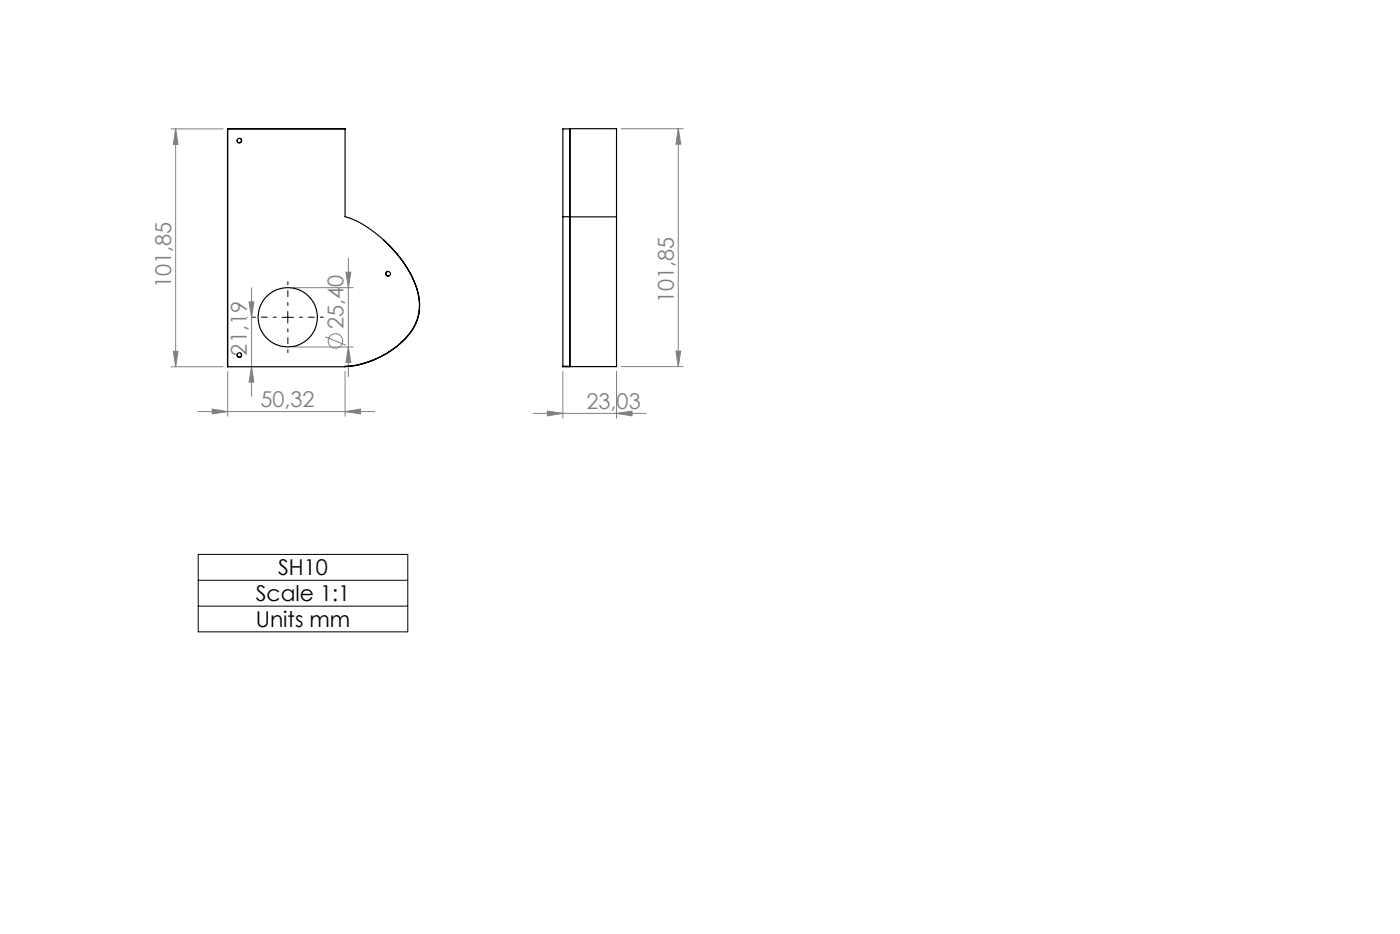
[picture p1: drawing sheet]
<svg xmlns="http://www.w3.org/2000/svg" width="300mm" height="200mm" viewBox="0 0 300 200" stroke-linecap="round" stroke-linejoin="round" font-family="sans-serif">
<g fill="none" stroke="#808080" stroke-width=".21">
<path d="M36.7 27.6h11.1M37.6 27.6l.5 3.3h-1zM37.6 27.6v50.9M133.1 27.6h13.3M145.3 27.6v50.9M145.3 27.6l.6 3.3h-1zM74.2 58.3h1l-.6 3.3zM74.6 55.3v25.4M36.7 78.5h11.1M37.1 75.2h1l-.5 3.3zM48.8 79.5v9.6M52.9 68h.2"/>
<path d="M53.4 64.6h1l-.5 3.4zM53.9 78.5l.5 3.3h-1zM53.9 61.6v23.3M62.7 61.6h13M62.7 74.3h13M69.7 72.1l4.4 1.8M73.9 79.5v9.6M74.6 74.3l.6 3.3h-1zM120.6 79.5v10M132.1 79.5v10M133.1 78.5h13.3M144.9 75.2h1l-.6 3.3z"/>
<path d="M42.4 88.1h37.9M45.5 87.6l3.3 .5-3.3 .5zM73.9 88.1l3.4-.5v1zM114.3 88.5h24.2M117.3 88l3.3 .5-3.3 .6zM132.1 88.5l3.3-.5v1.1z"/>
<circle cx="71.9" cy="73" r="1.55"/>
</g>
<path d="M60.4 68h2.5M61.7 66.7v2.5M42.5 118.7h44.9v16.6h-44.9zM42.5 124.3h44.9M42.5 129.8h44.9" fill="none" stroke="#000" stroke-width=".21"/>
<path d="M59.2 67.9h-5.1M61.7 65.4v-5.1M61.7 70.4v5.1M64.2 67.9h5.1" fill="none" stroke="#000" stroke-width=".21" stroke-dasharray="15.2 1.3 1.3 1.3" stroke-dashoffset="14.6"/>
<g fill="#808080">
<path d="M73.9 88.1l3.4-.5v1zM45.5 87.6l3.3 .5-3.3 .5z"/>
<path d="M117.3 88l3.3 .5-3.3 .6zM132.1 88.5l3.3-.5v1.1z"/>
<path d="M37.1 75.2h1l-.5 3.3zM37.6 27.6l.5 3.3h-1zM53.9 78.5l.5 3.3h-1zM53.4 64.6h1l-.5 3.4z"/>
<path d="M74.2 58.3h1l-.6 3.3zM74.6 74.3l.6 3.3h-1z"/>
<path d="M145.3 27.6l.6 3.3h-1zM144.9 75.2h1l-.6 3.3z"/>
</g>
<g fill="none" stroke="#000" stroke-width=".25">
<path d="M51.6 29.7a.5 .5 0 0 1 0 .7 .5 .5 0 0 1-.7 .1M73.9 27.6h-25.1v50.9h25.1a19.8 19.8 0 0 0 14.5-8 10.5 10.5 0 0 0 .3-10.3 27.1 27.1 0 0 0-13.8-13.5l-1-.3v-18.8h-25.1v50.9M82.3 51.4a22.9 22.9 0 0 1 7.5 12.5 10 10 0 0 1-3.7 9.4 19.8 19.8 0 0 1-12.2 5.2M83.1 58.1a.5 .5 0 0 0-.4 .6 .5 .5 0 0 0 .6 .4M120.6 46.4v32M120.6 46.4v-18.8h1.5v18.8M120.6 46.4h1.5M122.1 46.4v32M122.1 46.4v32.1h10v-32.1M122.1 46.4v-18.8h10v18.8M122.1 46.4h10M51.6 75.6a.49 .49 0 0 1 0 .7 .49 .49 0 0 1-.7 .1"/>
<path d="M120.6 78.4h1.5"/>
<circle cx="51.3" cy="30.1" r=".5"/>
<circle cx="83.2" cy="58.6" r=".5"/>
<circle cx="51.3" cy="76" r=".48"/>
<circle cx="61.7" cy="67.9" r="6.4"/>
</g>
<g font-size="4.7" fill="#808080">
<text x="36.6" y="61.7" transform="rotate(-90 36.6 61.7)">101,85</text>
<text x="144.4" y="64.9" transform="rotate(-90 144.4 64.9)">101,85</text>
<text x="73.6" y="70.4" transform="rotate(-90 73.6 70.4)">25,40</text>
<text x="52.9" y="76.1" transform="rotate(-90 52.9 76.1)">21,19</text>
<text x="55.8" y="87.1">50,32</text>
<text x="125.7" y="87.5">23,03</text>
</g>
<g font-size="4.7">
<text x="59.6" y="123.2">SH10</text>
<text x="54.8" y="128.7">Scale 1:1</text>
<text x="54.8" y="134.2">Units mm</text>
</g>
</svg>
